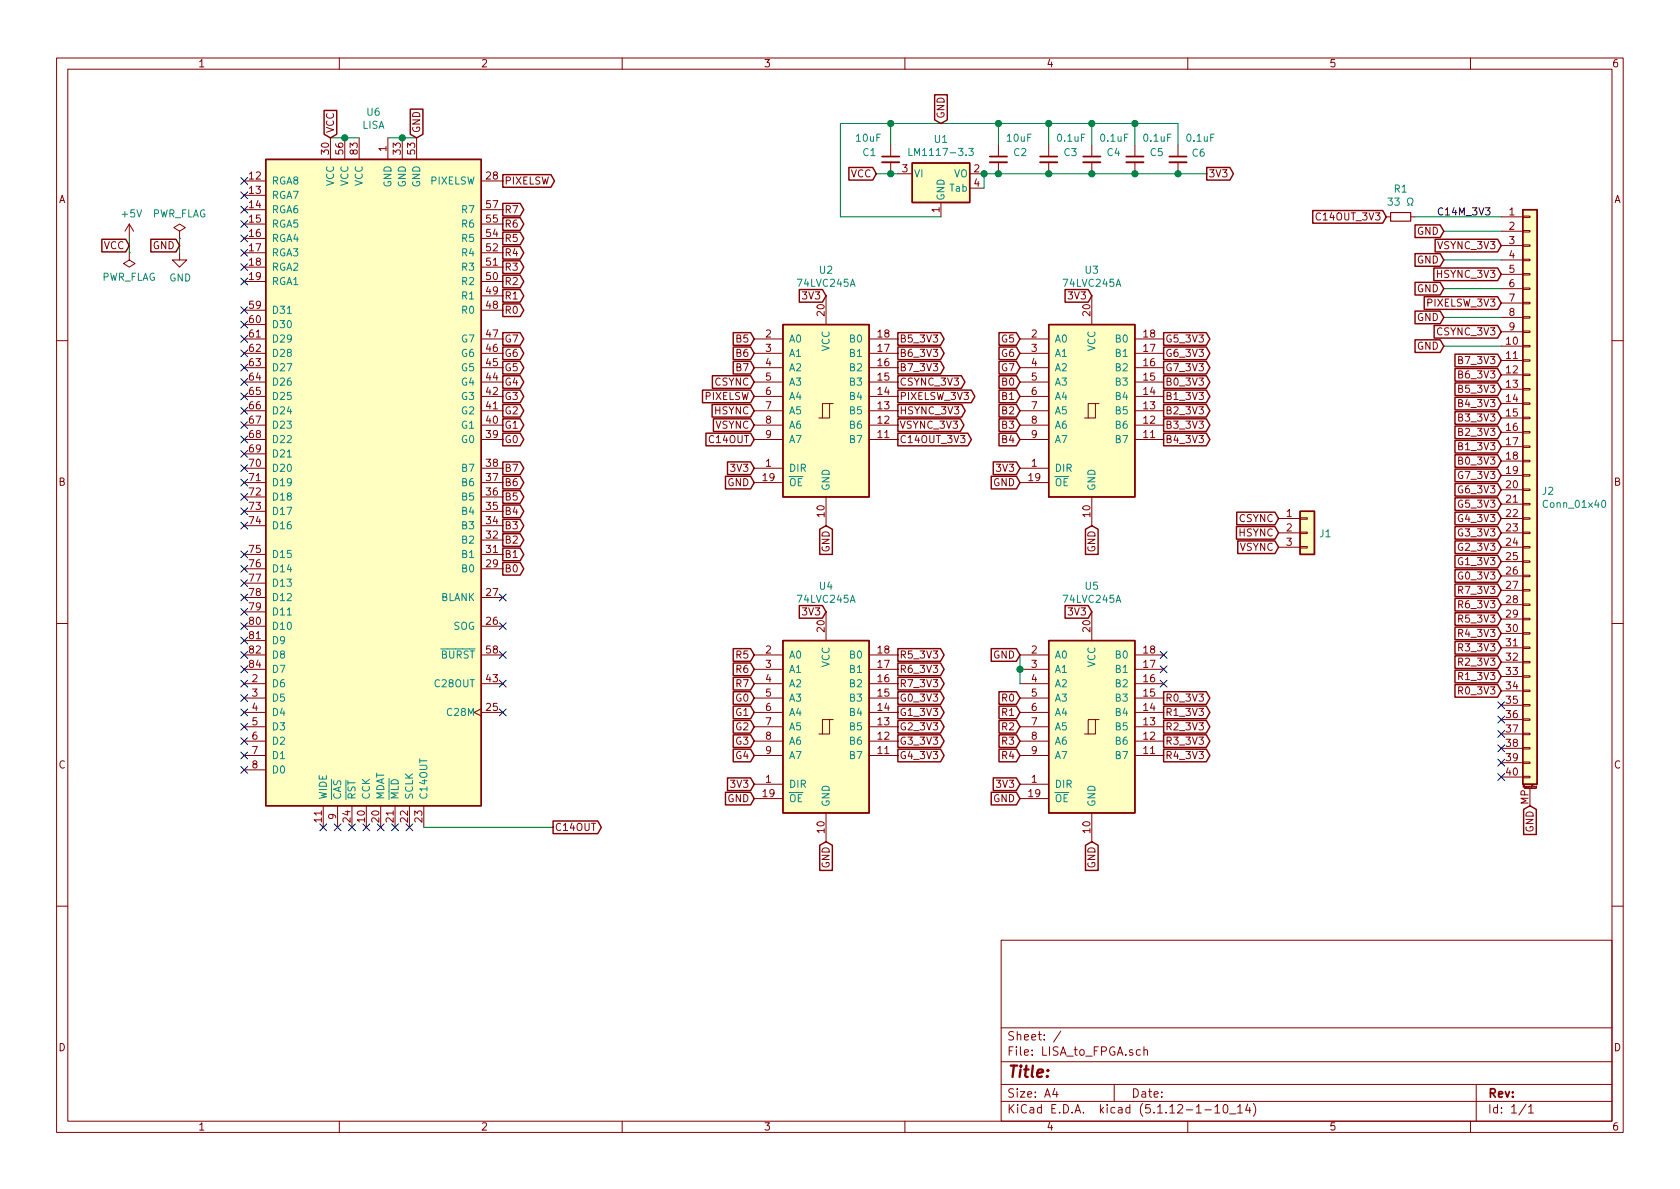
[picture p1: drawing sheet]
EESchema Schematic File Version 4
EELAYER 30 0
EELAYER END
$Descr A4 11693 8268
encoding utf-8
Sheet 1 1
Title ""
Date ""
Rev ""
Comp ""
Comment1 ""
Comment2 ""
Comment3 ""
Comment4 ""
$EndDescr
$Comp
L power:PWR_FLAG #FLG01
U 1 1
P 900 1750
F 0 "#FLG01" H 900 1825 50  0001 C CNN
F 1 "PWR_FLAG" H 900 1923 50  0000 C CNN
F 2 "" H 900 1750 50  0001 C CNN
F 3 "~" H 900 1750 50  0001 C CNN
	1    900  1750
	-1   0    0    1   
$EndComp
$Comp
L power:+5V #PWR01
U 1 1
P 900 1650
F 0 "#PWR01" H 900 1500 50  0001 C CNN
F 1 "+5V" H 915 1823 50  0000 C CNN
F 2 "" H 900 1650 50  0001 C CNN
F 3 "" H 900 1650 50  0001 C CNN
	1    900  1650
	1    0    0    -1  
$EndComp
Wire Wire Line
	900  1750 900  1650
Text GLabel 900  1700 0    50   Input ~ 0
VCC
$Comp
L power:PWR_FLAG #FLG02
U 1 1
P 1250 1650
F 0 "#FLG02" H 1250 1725 50  0001 C CNN
F 1 "PWR_FLAG" H 1250 1823 50  0000 C CNN
F 2 "" H 1250 1650 50  0001 C CNN
F 3 "~" H 1250 1650 50  0001 C CNN
	1    1250 1650
	1    0    0    -1  
$EndComp
$Comp
L power:GND #PWR02
U 1 1
P 1250 1750
F 0 "#PWR02" H 1250 1500 50  0001 C CNN
F 1 "GND" H 1255 1577 50  0000 C CNN
F 2 "" H 1250 1750 50  0001 C CNN
F 3 "" H 1250 1750 50  0001 C CNN
	1    1250 1750
	1    0    0    -1  
$EndComp
Wire Wire Line
	1250 1650 1250 1750
Text GLabel 1250 1700 0    50   Input ~ 0
GND
Text GLabel 2300 950  1    50   Input ~ 0
VCC
Text GLabel 3500 1650 2    50   Output ~ 0
R5
Text GLabel 3500 1750 2    50   Output ~ 0
R4
Text GLabel 3500 1550 2    50   Output ~ 0
R6
Text GLabel 3500 3550 2    50   Output ~ 0
B4
Text GLabel 3500 3350 2    50   Output ~ 0
B6
Text GLabel 3500 3250 2    50   Output ~ 0
B7
Text GLabel 3500 3450 2    50   Output ~ 0
B5
Text GLabel 3500 1250 2    50   Output ~ 0
PIXELSW
Text GLabel 2900 950  1    50   Input ~ 0
GND
Text GLabel 5250 4550 0    50   Input ~ 0
R5
Text GLabel 7100 5250 0    50   Input ~ 0
R4
Text GLabel 5250 4750 0    50   Input ~ 0
R7
Text GLabel 5250 4650 0    50   Input ~ 0
R6
Text GLabel 7100 3050 0    50   Input ~ 0
B4
Text GLabel 7100 2350 0    50   Input ~ 0
G5
Text GLabel 5250 5250 0    50   Input ~ 0
G4
Text GLabel 5250 2450 0    50   Input ~ 0
B6
Text GLabel 5250 2550 0    50   Input ~ 0
B7
Text GLabel 5250 2350 0    50   Input ~ 0
B5
Text GLabel 7100 2550 0    50   Input ~ 0
G7
Text GLabel 7100 2450 0    50   Input ~ 0
G6
Text GLabel 8100 3050 2    50   Output ~ 0
B4_3V3
Text GLabel 6250 2450 2    50   Output ~ 0
B6_3V3
Text GLabel 6250 2350 2    50   Output ~ 0
B5_3V3
Text GLabel 8900 3600 0    50   Input ~ 0
CSYNC
Text GLabel 6250 2550 2    50   Output ~ 0
B7_3V3
Text GLabel 6250 2650 2    50   Output ~ 0
CSYNC_3V3
Text GLabel 8100 5250 2    50   Output ~ 0
R4_3V3
Text GLabel 8100 2550 2    50   Output ~ 0
G7_3V3
Text GLabel 6250 4550 2    50   Output ~ 0
R5_3V3
Text GLabel 8100 2450 2    50   Output ~ 0
G6_3V3
Text GLabel 8100 2350 2    50   Output ~ 0
G5_3V3
Text GLabel 6250 5250 2    50   Output ~ 0
G4_3V3
Text GLabel 6250 4650 2    50   Output ~ 0
R6_3V3
Text GLabel 6250 4750 2    50   Output ~ 0
R7_3V3
$Comp
L LISA_to_FPGA:LM1117-3.3 U1
U 1 1
P 6550 1200
F 0 "U1" H 6550 1442 50  0000 C CNN
F 1 "LM1117-3.3" H 6550 1351 50  0000 C CNN
F 2 "Package_TO_SOT_SMD:SOT-223" H 6550 1200 50  0001 C CNN
F 3 "http://www.ti.com/lit/ds/symlink/lm1117.pdf" H 6550 1200 50  0001 C CNN
	1    6550 1200
	1    0    0    -1  
$EndComp
Text GLabel 6100 1200 0    50   Input ~ 0
VCC
Text GLabel 6550 850  1    50   Input ~ 0
GND
Wire Wire Line
	6550 1500 5850 1500
Wire Wire Line
	5850 1500 5850 850 
Wire Wire Line
	6850 1300 6850 1200
Wire Wire Line
	6850 1200 6950 1200
Connection ~ 6850 1200
Text GLabel 8400 1200 2    50   Output ~ 0
3V3
$Comp
L Device:C_Small C1
U 1 1
P 6200 1100
F 0 "C1" H 6000 1150 50  0000 L CNN
F 1 "10uF" H 5950 1250 50  0000 L CNN
F 2 "Capacitor_SMD:C_1206_3216Metric_Pad1.42x1.75mm_HandSolder" H 6200 1100 50  0001 C CNN
F 3 "~" H 6200 1100 50  0001 C CNN
	1    6200 1100
	1    0    0    -1  
$EndComp
Wire Wire Line
	5850 850  6200 850 
Connection ~ 6200 1200
Wire Wire Line
	6200 1200 6250 1200
Wire Wire Line
	6100 1200 6200 1200
Wire Wire Line
	6200 1000 6200 850 
Connection ~ 6200 850 
$Comp
L Device:C_Small C2
U 1 1
P 6950 1100
F 0 "C2" H 7050 1150 50  0000 L CNN
F 1 "10uF" H 7000 1250 50  0000 L CNN
F 2 "Capacitor_SMD:C_1206_3216Metric_Pad1.42x1.75mm_HandSolder" H 6950 1100 50  0001 C CNN
F 3 "~" H 6950 1100 50  0001 C CNN
	1    6950 1100
	1    0    0    -1  
$EndComp
Connection ~ 6950 1200
Wire Wire Line
	6950 1200 7300 1200
Wire Wire Line
	6950 1000 6950 850 
Wire Wire Line
	6200 850  6950 850 
$Comp
L Device:C_Small C3
U 1 1
P 7300 1100
F 0 "C3" H 7400 1150 50  0000 L CNN
F 1 "0.1uF" H 7350 1250 50  0000 L CNN
F 2 "Capacitor_SMD:C_0603_1608Metric_Pad1.08x0.95mm_HandSolder" H 7300 1100 50  0001 C CNN
F 3 "~" H 7300 1100 50  0001 C CNN
	1    7300 1100
	1    0    0    -1  
$EndComp
Connection ~ 7300 1200
Wire Wire Line
	7300 1000 7300 850 
Wire Wire Line
	7300 850  6950 850 
Connection ~ 6950 850 
$Comp
L Device:C_Small C4
U 1 1
P 7600 1100
F 0 "C4" H 7700 1150 50  0000 L CNN
F 1 "0.1uF" H 7650 1250 50  0000 L CNN
F 2 "Capacitor_SMD:C_0603_1608Metric_Pad1.08x0.95mm_HandSolder" H 7600 1100 50  0001 C CNN
F 3 "~" H 7600 1100 50  0001 C CNN
	1    7600 1100
	1    0    0    -1  
$EndComp
$Comp
L Device:C_Small C5
U 1 1
P 7900 1100
F 0 "C5" H 8000 1150 50  0000 L CNN
F 1 "0.1uF" H 7950 1250 50  0000 L CNN
F 2 "Capacitor_SMD:C_0603_1608Metric_Pad1.08x0.95mm_HandSolder" H 7900 1100 50  0001 C CNN
F 3 "~" H 7900 1100 50  0001 C CNN
	1    7900 1100
	1    0    0    -1  
$EndComp
Wire Wire Line
	7300 1200 7600 1200
Connection ~ 7600 1200
Wire Wire Line
	7600 1200 7900 1200
Wire Wire Line
	7600 1000 7600 850 
Wire Wire Line
	7600 850  7300 850 
Connection ~ 7300 850 
Wire Wire Line
	7900 1000 7900 850 
Wire Wire Line
	7900 850  7600 850 
Connection ~ 7600 850 
$Comp
L LISA_to_FPGA:74LVC245A U4
U 1 1
P 5750 5050
F 0 "U4" H 5750 6031 50  0000 C CNN
F 1 "74LVC245A" H 5750 5940 50  0000 C CNN
F 2 "Package_SO:TSSOP-20_4.4x6.5mm_P0.65mm" H 5750 5050 50  0001 C CNN
F 3 "https://www.mouser.se/datasheet/2/916/74LVC_LVCH245A-1389000.pdf" H 5750 5050 50  0001 C CNN
	1    5750 5050
	1    0    0    -1  
$EndComp
$Comp
L LISA_to_FPGA:74LVC245A U2
U 1 1
P 5750 2850
F 0 "U2" H 5750 3831 50  0000 C CNN
F 1 "74LVC245A" H 5750 3740 50  0000 C CNN
F 2 "Package_SO:TSSOP-20_4.4x6.5mm_P0.65mm" H 5750 2850 50  0001 C CNN
F 3 "https://www.mouser.se/datasheet/2/916/74LVC_LVCH245A-1389000.pdf" H 5750 2850 50  0001 C CNN
	1    5750 2850
	1    0    0    -1  
$EndComp
Text GLabel 5250 5450 0    50   Input ~ 0
3V3
Text GLabel 5750 4250 0    50   Input ~ 0
3V3
Text GLabel 5250 5550 0    50   Input ~ 0
GND
Text GLabel 5750 5850 3    50   Input ~ 0
GND
$Comp
L Connector_Generic_MountingPin:Conn_01x40_MountingPin J2
U 1 1
P 10650 3400
F 0 "J2" H 10730 3392 50  0000 L CNN
F 1 "Conn_01x40" H 10730 3301 50  0000 L CNN
F 2 "Connector_FFC-FPC:Hirose_FH12-40S-0.5SH_1x40-1MP_P0.50mm_Horizontal" H 10650 3400 50  0001 C CNN
F 3 "~" H 10650 3400 50  0001 C CNN
	1    10650 3400
	1    0    0    -1  
$EndComp
Text GLabel 10050 2400 0    50   Input ~ 0
GND
Text GLabel 10450 4400 0    50   Input ~ 0
R4_3V3
Text GLabel 10450 4300 0    50   Input ~ 0
R5_3V3
Text GLabel 10450 4200 0    50   Input ~ 0
R6_3V3
Text GLabel 10450 4100 0    50   Input ~ 0
R7_3V3
Text GLabel 10450 3200 0    50   Input ~ 0
B0_3V3
Text GLabel 10450 3100 0    50   Input ~ 0
B1_3V3
Text GLabel 10450 3000 0    50   Input ~ 0
B2_3V3
Text GLabel 10450 2900 0    50   Input ~ 0
B3_3V3
Text GLabel 5250 3250 0    50   Input ~ 0
3V3
Text GLabel 5250 3350 0    50   Input ~ 0
GND
Text GLabel 5750 3650 3    50   Input ~ 0
GND
Text GLabel 5250 2650 0    50   Input ~ 0
CSYNC
Text GLabel 5250 2750 0    50   Input ~ 0
PIXELSW
Text GLabel 6250 2750 2    50   Output ~ 0
PIXELSW_3V3
Text GLabel 10450 3700 0    50   Input ~ 0
G3_3V3
Text GLabel 10450 3800 0    50   Input ~ 0
G2_3V3
Text GLabel 10450 3900 0    50   Input ~ 0
G1_3V3
Text GLabel 10450 4000 0    50   Input ~ 0
G0_3V3
Text GLabel 5750 2050 0    50   Input ~ 0
3V3
Wire Wire Line
	10050 2400 10450 2400
Text GLabel 10450 2300 0    50   Input ~ 0
CSYNC_3V3
Text GLabel 10450 2100 0    50   Input ~ 0
PIXELSW_3V3
Text GLabel 10050 1800 0    50   Input ~ 0
GND
Wire Wire Line
	10050 1800 10450 1800
Text GLabel 10650 5600 3    50   Input ~ 0
GND
Text GLabel 5250 2850 0    50   Input ~ 0
HSYNC
Text GLabel 6250 2850 2    50   Output ~ 0
HSYNC_3V3
Text GLabel 10450 1900 0    50   Input ~ 0
HSYNC_3V3
Text GLabel 5250 2950 0    50   Input ~ 0
VSYNC
Text GLabel 6250 2950 2    50   Output ~ 0
VSYNC_3V3
Text GLabel 10450 1700 0    50   Input ~ 0
VSYNC_3V3
Text GLabel 8900 3700 0    50   Input ~ 0
HSYNC
Text GLabel 8900 3800 0    50   Input ~ 0
VSYNC
Wire Wire Line
	7900 1200 8200 1200
Connection ~ 7900 1200
$Comp
L Device:C_Small C6
U 1 1
P 8200 1100
F 0 "C6" H 8292 1146 50  0000 L CNN
F 1 "0.1uF" H 8250 1250 50  0000 L CNN
F 2 "Capacitor_SMD:C_0603_1608Metric_Pad1.08x0.95mm_HandSolder" H 8200 1100 50  0001 C CNN
F 3 "~" H 8200 1100 50  0001 C CNN
	1    8200 1100
	1    0    0    -1  
$EndComp
Wire Wire Line
	8200 1000 8200 850 
Wire Wire Line
	8200 850  7900 850 
Connection ~ 7900 850 
Wire Wire Line
	8200 1200 8400 1200
Connection ~ 8200 1200
Text GLabel 10050 2200 0    50   Input ~ 0
GND
Wire Wire Line
	10050 2200 10450 2200
Text GLabel 10050 2000 0    50   Input ~ 0
GND
Wire Wire Line
	10050 2000 10450 2000
Text GLabel 10050 1600 0    50   Input ~ 0
GND
Wire Wire Line
	10050 1600 10450 1600
$Comp
L Device:R_Small R1
U 1 1
P 9750 1500
F 0 "R1" V 9554 1500 50  0000 C CNN
F 1 "33 Ω" V 9645 1500 50  0000 C CNN
F 2 "Resistor_SMD:R_0805_2012Metric_Pad1.20x1.40mm_HandSolder" H 9750 1500 50  0001 C CNN
F 3 "~" H 9750 1500 50  0001 C CNN
	1    9750 1500
	0    1    1    0   
$EndComp
Text Label 10000 1500 0    50   ~ 0
C14M_3V3
NoConn ~ 10450 5400
NoConn ~ 10450 5200
NoConn ~ 10450 5000
NoConn ~ 10450 4900
NoConn ~ 10450 5100
NoConn ~ 10450 5300
$Comp
L LISA_to_FPGA:LISA U6
U 1 1
P 2600 3350
F 0 "U6" H 2600 5931 50  0000 C CNN
F 1 "LISA" H 2600 5840 50  0000 C CNN
F 2 "LISA_to_FPGA:PLCC-84_THT-Socket-HAT" H 3000 5650 50  0001 L CIN
F 3 "" H 2600 3350 50  0001 C CNN
	1    2600 3350
	1    0    0    -1  
$EndComp
Wire Wire Line
	2300 950  2400 950 
Connection ~ 2400 950 
Wire Wire Line
	2400 950  2500 950 
Wire Wire Line
	2700 950  2800 950 
Connection ~ 2800 950 
Wire Wire Line
	2800 950  2900 950 
Text GLabel 3500 2050 2    50   Output ~ 0
R1
Text GLabel 3500 2150 2    50   Output ~ 0
R0
Text GLabel 3500 1850 2    50   Output ~ 0
R3
Text GLabel 3500 1950 2    50   Output ~ 0
R2
Text GLabel 3500 3950 2    50   Output ~ 0
B0
Text GLabel 3500 2950 2    50   Output ~ 0
G1
Text GLabel 3500 3050 2    50   Output ~ 0
G0
Text GLabel 3500 3750 2    50   Output ~ 0
B2
Text GLabel 3500 3650 2    50   Output ~ 0
B3
Text GLabel 3500 3850 2    50   Output ~ 0
B1
Text GLabel 3500 2750 2    50   Output ~ 0
G3
Text GLabel 3500 2850 2    50   Output ~ 0
G2
Text GLabel 3500 1450 2    50   Output ~ 0
R7
Text GLabel 8100 4850 2    50   Output ~ 0
R0_3V3
Text GLabel 6250 5150 2    50   Output ~ 0
G3_3V3
Text GLabel 8100 4950 2    50   Output ~ 0
R1_3V3
Text GLabel 6250 5050 2    50   Output ~ 0
G2_3V3
Text GLabel 6250 4950 2    50   Output ~ 0
G1_3V3
Text GLabel 6250 4850 2    50   Output ~ 0
G0_3V3
Text GLabel 8100 5050 2    50   Output ~ 0
R2_3V3
Text GLabel 8100 5150 2    50   Output ~ 0
R3_3V3
Text GLabel 10450 4800 0    50   Input ~ 0
R0_3V3
Text GLabel 10450 4700 0    50   Input ~ 0
R1_3V3
Text GLabel 10450 4600 0    50   Input ~ 0
R2_3V3
Text GLabel 10450 4500 0    50   Input ~ 0
R3_3V3
Text GLabel 10450 2500 0    50   Input ~ 0
B7_3V3
Text GLabel 10450 2600 0    50   Input ~ 0
B6_3V3
Text GLabel 10450 2700 0    50   Input ~ 0
B5_3V3
Text GLabel 10450 2800 0    50   Input ~ 0
B4_3V3
Text GLabel 10450 3300 0    50   Input ~ 0
G7_3V3
Text GLabel 10450 3400 0    50   Input ~ 0
G6_3V3
Text GLabel 10450 3500 0    50   Input ~ 0
G5_3V3
Text GLabel 10450 3600 0    50   Input ~ 0
G4_3V3
Text GLabel 8100 2650 2    50   Output ~ 0
B0_3V3
Text GLabel 8100 2750 2    50   Output ~ 0
B1_3V3
Text GLabel 8100 2850 2    50   Output ~ 0
B2_3V3
Text GLabel 8100 2950 2    50   Output ~ 0
B3_3V3
Text GLabel 3850 5750 2    50   Output ~ 0
C14OUT
NoConn ~ 3500 4950
NoConn ~ 3500 4750
NoConn ~ 3500 4550
NoConn ~ 3500 4350
NoConn ~ 3500 4150
NoConn ~ 2850 5750
NoConn ~ 2750 5750
NoConn ~ 2650 5750
NoConn ~ 2550 5750
NoConn ~ 2450 5750
NoConn ~ 2350 5750
NoConn ~ 2250 5750
NoConn ~ 1700 5350
NoConn ~ 1700 5250
NoConn ~ 1700 5150
NoConn ~ 1700 5050
NoConn ~ 1700 4950
NoConn ~ 1700 4850
NoConn ~ 1700 4750
NoConn ~ 1700 4650
NoConn ~ 1700 4550
NoConn ~ 1700 4450
NoConn ~ 1700 4350
NoConn ~ 1700 4250
NoConn ~ 1700 4150
NoConn ~ 1700 4050
NoConn ~ 1700 3950
NoConn ~ 1700 3850
NoConn ~ 1700 3650
NoConn ~ 1700 3550
NoConn ~ 1700 3450
NoConn ~ 1700 3350
NoConn ~ 1700 3250
NoConn ~ 1700 3150
NoConn ~ 1700 3050
NoConn ~ 1700 2950
NoConn ~ 1700 2850
NoConn ~ 1700 2750
NoConn ~ 1700 2650
NoConn ~ 1700 2550
NoConn ~ 1700 2450
NoConn ~ 1700 2350
NoConn ~ 1700 2250
NoConn ~ 1700 2150
NoConn ~ 1700 1950
NoConn ~ 1700 1850
NoConn ~ 1700 1750
NoConn ~ 1700 1650
NoConn ~ 1700 1550
NoConn ~ 1700 1450
NoConn ~ 1700 1350
NoConn ~ 1700 1250
Text GLabel 3500 2550 2    50   Output ~ 0
G5
Text GLabel 3500 2650 2    50   Output ~ 0
G4
Text GLabel 3500 2350 2    50   Output ~ 0
G7
Text GLabel 3500 2450 2    50   Output ~ 0
G6
Text GLabel 5250 3050 0    50   Input ~ 0
C14OUT
Wire Wire Line
	2950 5750 3850 5750
$Comp
L LISA_to_FPGA:74LVC245A U3
U 1 1
P 7600 2850
F 0 "U3" H 7600 3831 50  0000 C CNN
F 1 "74LVC245A" H 7600 3740 50  0000 C CNN
F 2 "Package_SO:TSSOP-20_4.4x6.5mm_P0.65mm" H 7600 2850 50  0001 C CNN
F 3 "https://www.mouser.se/datasheet/2/916/74LVC_LVCH245A-1389000.pdf" H 7600 2850 50  0001 C CNN
	1    7600 2850
	1    0    0    -1  
$EndComp
Text GLabel 7100 3250 0    50   Input ~ 0
3V3
Text GLabel 7600 2050 0    50   Input ~ 0
3V3
Text GLabel 7100 3350 0    50   Input ~ 0
GND
Text GLabel 7600 3650 3    50   Input ~ 0
GND
Text GLabel 7100 2650 0    50   Input ~ 0
B0
Text GLabel 7100 2850 0    50   Input ~ 0
B2
Text GLabel 7100 2950 0    50   Input ~ 0
B3
Text GLabel 7100 2750 0    50   Input ~ 0
B1
Text GLabel 5250 4950 0    50   Input ~ 0
G1
Text GLabel 5250 4850 0    50   Input ~ 0
G0
Text GLabel 5250 5150 0    50   Input ~ 0
G3
Text GLabel 5250 5050 0    50   Input ~ 0
G2
$Comp
L LISA_to_FPGA:74LVC245A U5
U 1 1
P 7600 5050
F 0 "U5" H 7600 6031 50  0000 C CNN
F 1 "74LVC245A" H 7600 5940 50  0000 C CNN
F 2 "Package_SO:TSSOP-20_4.4x6.5mm_P0.65mm" H 7600 5050 50  0001 C CNN
F 3 "https://www.mouser.se/datasheet/2/916/74LVC_LVCH245A-1389000.pdf" H 7600 5050 50  0001 C CNN
	1    7600 5050
	1    0    0    -1  
$EndComp
Text GLabel 7100 5450 0    50   Input ~ 0
3V3
Text GLabel 7600 4250 0    50   Input ~ 0
3V3
Text GLabel 7100 5550 0    50   Input ~ 0
GND
Text GLabel 7600 5850 3    50   Input ~ 0
GND
Text GLabel 7100 4950 0    50   Input ~ 0
R1
Text GLabel 7100 4850 0    50   Input ~ 0
R0
Text GLabel 7100 5150 0    50   Input ~ 0
R3
Text GLabel 7100 5050 0    50   Input ~ 0
R2
Text GLabel 9650 1500 0    50   Input ~ 0
C14OUT_3V3
Text GLabel 6250 3050 2    50   Output ~ 0
C14OUT_3V3
Wire Wire Line
	10450 1500 9850 1500
Text GLabel 7100 4550 0    50   Input ~ 0
GND
Wire Wire Line
	7100 4550 7100 4650
Connection ~ 7100 4650
Wire Wire Line
	7100 4650 7100 4750
NoConn ~ 8100 4750
NoConn ~ 8100 4650
NoConn ~ 8100 4550
$Comp
L Connector_Generic:Conn_01x03 J1
U 1 1
P 9100 3700
F 0 "J1" H 9180 3696 50  0000 L CNN
F 1 "Conn_01x03" H 9180 3651 50  0001 L CNN
F 2 "Connector_PinHeader_2.54mm:PinHeader_1x03_P2.54mm_Horizontal" H 9100 3700 50  0001 C CNN
F 3 "~" H 9100 3700 50  0001 C CNN
	1    9100 3700
	1    0    0    -1  
$EndComp
$EndSCHEMATC
